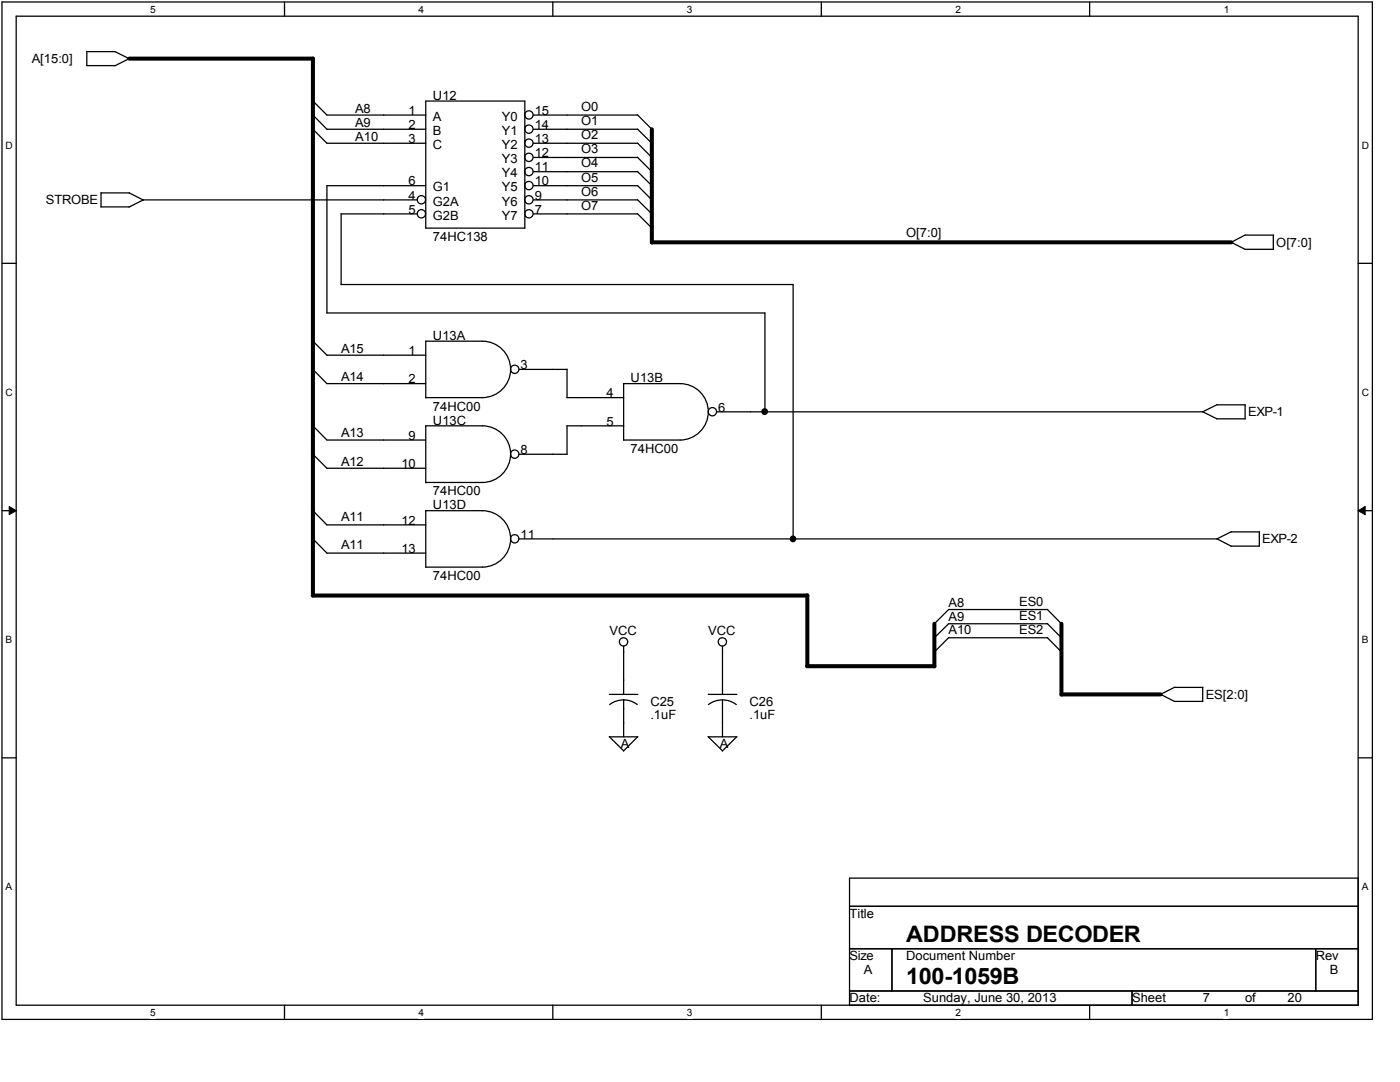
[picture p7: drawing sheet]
<svg xmlns="http://www.w3.org/2000/svg" width="279mm" height="216mm" viewBox="0 0 279 216" stroke-linecap="round" stroke-linejoin="round" font-family="sans-serif">
<path d="M.4 .4h273.5v203h-273.5zM3.2 3.2h267.9v197.4h-267.9z" fill="none" stroke="#000" stroke-width=".25"/>
<g fill="#fff">
<path d="M30 .7h1.1v2.3h-1.1z"/>
<path d="M30 200.9h1.1v2.3h-1.1z"/>
</g>
<path d="M56.8 .4v2.8M56.8 200.6v2.8" fill="none" stroke="#000" stroke-width=".25"/>
<g fill="#fff">
<path d="M83.5 .7h1.1v2.3h-1.1z"/>
<path d="M83.5 200.9h1.1v2.3h-1.1z"/>
</g>
<path d="M110.3 .4v2.8M110.3 200.6v2.8" fill="none" stroke="#000" stroke-width=".25"/>
<g fill="#fff">
<path d="M137.1 .7h1.1v2.3h-1.1z"/>
<path d="M137.1 200.9h1.1v2.3h-1.1z"/>
</g>
<path d="M163.9 .4v2.8M163.9 200.6v2.8" fill="none" stroke="#000" stroke-width=".25"/>
<g fill="#fff">
<path d="M190.7 .7h1.1v2.3h-1.1z"/>
<path d="M190.7 200.9h1.1v2.3h-1.1z"/>
</g>
<path d="M217.5 .4v2.8M217.5 200.6v2.8" fill="none" stroke="#000" stroke-width=".25"/>
<g fill="#fff">
<path d="M244.2 .7h1.1v2.3h-1.1z"/>
<path d="M244.2 200.9h1.1v2.3h-1.1z"/>
<path d="M1.1 27.9h1.5v2.2h-1.5z"/>
<path d="M271.8 27.9h1.4v2.2h-1.4z"/>
<path d="M1.1 77.2h1.5v2.2h-1.5z"/>
<path d="M271.8 77.2h1.4v2.2h-1.4z"/>
</g>
<path d="M.4 52.5h2.8M271.1 52.5h2.8" fill="none" stroke="#000" stroke-width=".25"/>
<g fill="#fff">
<path d="M1.1 126.5h1.3v2.3h-1.3z"/>
<path d="M271.8 126.5h1.3v2.3h-1.3z"/>
</g>
<path d="M.4 101.9h2.8M271.1 101.9h2.8" fill="none" stroke="#000" stroke-width=".25"/>
<path d="M1.8 101.1l1.4 .8-1.4 .8zM271.1 101.9l1.3-.8v1.6z" fill="#000"/>
<path d="M1.8 101.1l1.4 .8-1.4 .8zM271.1 101.9l1.3-.8v1.6z" fill="none" stroke="#000" stroke-width=".2"/>
<g fill="#fff">
<path d="M1.1 175.9h1.3v2.2h-1.3z"/>
<path d="M271.8 175.9h1.3v2.2h-1.3z"/>
</g>
<g fill="none" stroke="#000" stroke-width=".25">
<path d="M17.3 13.1h5.7M23 10.3l2.8 1.4M23 10.3h-5.7v2.8M25.8 11.7l-2.9 1.4M25.8 38.5l2.8 1.4M25.8 38.5h-5.6v2.8M62.4 20.1l2.8 2.9h19.8M62.4 22.9l2.8 2.9h19.8M62.4 25.8l2.8 2.8h19.8M65.2 37.1h19.8M65.2 37v25.5M83.3 39.9h-54.7l-2.8 1.4"/>
<path d="M85 20.2h19.7v25.3h-19.7zM106.4 23h20.9M106.4 25.8h20.9M106.4 28.6h20.9M106.4 37.1h20.9M106.4 39.9h20.9M106.4 31.4h20.9M106.4 34.3h20.9M127.2 22.9l2.9 2.9M127.2 25.8l2.9 2.8M127.2 28.5l2.9 2.9M127.2 31.4l2.9 2.9"/>
<path d="M127.2 34.2l2.9 2.9M127.2 37l2.9 2.9M127.2 39.8l2.9 2.9M20.1 41.3h5.7M68 56.8h90.3v50.8M83.3 42.7h-15.2v14.1M106.4 42.7h20.9M127.2 42.6l2.9 2.9M245.7 48.3l2.7 1.5h5.7M248.5 46.9h5.7M248.5 46.9l-2.8 1.5M254.1 46.9v2.9"/>
<path d="M62.4 68l2.8 2.9h19.8M62.4 73.7l2.8 2.8h19.8M65.2 62.5h87.5v19.7M84.9 68.1h11.4a5.6 5.6 0 0 1 5.6 5.6 5.6 5.6 0 0 1-5.6 5.6h-11.3M85 68.1v11.3M103.6 73.7h9.6v5.6M113.1 79.3h11.4M124.4 76.5h11.3a5.6 5.6 0 0 1 5.7 5.7 5.6 5.6 0 0 1-5.7 5.6M124.5 76.5v11.3M62.4 84.9l2.8 2.9h19.8M62.4 90.6l2.8 2.8h19.8M84.9 85h11.4a5.6 5.6 0 0 1 5.6 5.7v-.1a5.7 5.7 0 0 1-5.6 5.7h-11.3v-11.3"/>
<path d="M103.6 90.6h9.6M113.1 85h11.4M113.2 85v5.7M124.5 87.8h11.3M143 82.2h97.1M240 82.1l2.9 1.5M242.8 83.6h5.7M242.9 80.8h5.6M242.9 80.7l-2.9 1.5M248.5 80.8v2.8M62.4 101.9l2.8 2.8h19.8M62.4 107.5l2.8 2.9h19.8"/>
<path d="M84.9 101.9h11.4a5.6 5.6 0 0 1 5.6 5.6 5.6 5.6 0 0 1-5.6 5.7h-11.3M85 101.9v11.3M242.8 107.5l2.9 1.5h5.6M245.7 106.1h5.7M245.7 106.1l-2.8 1.4h-139.3M251.3 106.1v2.9M121.6 138.6h5.7M124.5 139.7l1.4 .2 1.3 .7M124.5 139.7l-1.5 .2-1.3 .7M124.5 129v9.6M124.5 139.7v7.3M141.4 138.6h5.7"/>
<path d="M144.2 139.7l1.4 .2 1.3 .7M144.2 139.7l-1.5 .2-1.3 .7M144.2 129v9.6M144.2 139.7v7.3M209 121.6l2.8 2.9M209 124.4l2.8 2.9M209 127.2l2.8 2.9M209.1 121.6h-19.8l-2.9 2.9M209.1 124.5h-19.8l-2.9 2.8M209.1 127.3h-19.8l-2.9 2.8M231.6 138.5l2.8 1.5M234.4 140h5.6"/>
<path d="M234.4 137.2h5.7M234.4 137.1l-2.8 1.5M240 137.2v2.8M.4 151.2h2.8M121.6 147l2.9 2.8M121.6 147h5.7l-2.9 2.9M141.3 147l2.9 2.8M141.4 147h5.7M147 147l-2.9 2.9M271.1 151.2h2.8M169.5 175.2h101.6v25.4h-101.6zM169.5 180.8h101.6"/>
<path d="M169.5 189.3h101.6M169.5 197.7h101.6M178 189.3v8.4M225.9 197.7v2.9M262.6 189.3v8.4"/>
<circle cx="84.1" cy="39.9" r=".83"/>
<circle cx="105.6" cy="31.4" r=".83"/>
<circle cx="105.6" cy="25.8" r=".83"/>
<circle cx="105.6" cy="34.2" r=".83"/>
<circle cx="105.6" cy="39.9" r=".83"/>
<circle cx="105.6" cy="37" r=".83"/>
<circle cx="105.6" cy="28.6" r=".83"/>
<circle cx="105.6" cy="22.9" r=".83"/>
<circle cx="84.1" cy="42.7" r=".83"/>
<circle cx="105.6" cy="42.7" r=".83"/>
<circle cx="102.7" cy="73.7" r=".83"/>
<circle cx="102.7" cy="90.6" r=".83"/>
<circle cx="142.2" cy="82.1" r=".83"/>
<circle cx="152.6" cy="82.1" r=".56"/>
<circle cx="102.7" cy="107.5" r=".83"/>
<circle cx="158.2" cy="107.5" r=".55"/>
<circle cx="124.4" cy="128.1" r=".83"/>
<circle cx="144.2" cy="128.1" r=".83"/>
</g>
<path d="M25.8 11.7h36.7M62.5 11.7v107.1M130.1 25.8v22.6M130.1 48.4h115.6M62.4 118.8h98.7M161.1 118.8v14.1h25.4M186.5 124.5v8.5M211.8 138.6h19.8M211.8 124.5v14.1" fill="none" stroke="#000" stroke-width=".8"/>
<g fill="#000">
<circle cx="152.6" cy="82.1" r=".56"/>
<circle cx="158.2" cy="107.5" r=".55"/>
</g>
<g font-size="4.5">
<text x="180.8" y="187.9">ADDRESS DECODER</text>
<text x="180.8" y="196.3">100-1059B</text>
</g>
<g font-size="2.5">
<text x="6.3" y="12.6">A[15:0]</text>
<text x="70.9" y="22.4">A8</text>
<text x="81.5" y="22.9">1</text>
<text x="86.4" y="19.9">U12</text>
<text x="106.7" y="22.9">15</text>
<text x="116" y="22.2">O0</text>
<text x="70.9" y="25.2">A9</text>
<text x="70.9" y="28.1">A10</text>
<text x="81.5" y="25.8">2</text>
<text x="81.5" y="28.5">3</text>
<text x="86.4" y="24.1">A</text>
<text x="86.4" y="26.9">B</text>
<text x="86.4" y="29.7">C</text>
<text x="100.2" y="24.1">Y0</text>
<text x="100.2" y="26.9">Y1</text>
<text x="100.2" y="29.7">Y2</text>
<text x="106.7" y="25.8">14</text>
<text x="106.7" y="28.5">13</text>
<text x="116" y="25">O1</text>
<text x="116" y="27.8">O2</text>
<text x="100.2" y="32.6">Y3</text>
<text x="100.2" y="35.4">Y4</text>
<text x="106.7" y="31.4">12</text>
<text x="106.7" y="34.2">11</text>
<text x="116" y="30.6">O3</text>
<text x="116" y="33.4">O4</text>
<text x="9.2" y="40.8">STROBE</text>
<text x="81.5" y="37">6</text>
<text x="81.5" y="39.8">4</text>
<text x="86.4" y="38.2">G1</text>
<text x="86.4" y="41">G2A</text>
<text x="100.2" y="38.2">Y5</text>
<text x="100.2" y="41">Y6</text>
<text x="106.7" y="37">10</text>
<text x="106.7" y="39.8">9</text>
<text x="116" y="36.2">O5</text>
<text x="116" y="39.1">O6</text>
<text x="116" y="41.9">O7</text>
<text x="81.5" y="42.6">5</text>
<text x="86.4" y="43.8">G2B</text>
<text x="100.2" y="43.8">Y7</text>
<text x="106.7" y="42.6">7</text>
<text x="180.8" y="47.3">O[7:0]</text>
<text x="86.4" y="48.1">74HC138</text>
<text x="254.7" y="49.2">O[7:0]</text>
<text x="68.1" y="70.4">A15</text>
<text x="81.5" y="70.8">1</text>
<text x="86.4" y="67.8">U13A</text>
<text x="68.1" y="76">A14</text>
<text x="81.5" y="76.5">2</text>
<text x="103.9" y="73.7">3</text>
<text x="125.9" y="76.3">U13B</text>
<text x="86.4" y="81.9">74HC00</text>
<text x="121" y="79.3">4</text>
<text x="143.3" y="82.1">6</text>
<text x="249.1" y="83.1">EXP-1</text>
<text x="68.1" y="87.3">A13</text>
<text x="81.5" y="87.8">9</text>
<text x="86.4" y="84.7">U13C</text>
<text x="121" y="84.9">5</text>
<text x="68.1" y="92.9">A12</text>
<text x="80.1" y="93.4">10</text>
<text x="103.9" y="90.6">8</text>
<text x="125.9" y="90.4">74HC00</text>
<text x="86.4" y="98.8">74HC00</text>
<text x="86.4" y="101.6">U13D</text>
<text x="68.1" y="103.9">A11</text>
<text x="80.1" y="104.7">12</text>
<text x="103.9" y="107.5">11</text>
<text x="68.1" y="109.6">A11</text>
<text x="80.1" y="110.3">13</text>
<text x="251.9" y="108.4">EXP-2</text>
<text x="86.4" y="115.7">74HC00</text>
<text x="189.3" y="121.1">A8</text>
<text x="189.3" y="123.9">A9</text>
<text x="203.4" y="120.8">ES0</text>
<text x="203.4" y="123.7">ES1</text>
<text x="121.6" y="126.7">VCC</text>
<text x="141.4" y="126.7">VCC</text>
<text x="189.3" y="126.5">A10</text>
<text x="203.4" y="126.5">ES2</text>
<text x="129.8" y="140.8">C25</text>
<text x="129.8" y="143.4">.1uF</text>
<text x="149.6" y="140.8">C26</text>
<text x="149.6" y="143.4">.1uF</text>
<text x="240.6" y="139.4">ES[2:0]</text>
<text x="123.9" y="149.3">A</text>
<text x="143.6" y="149.3">A</text>
<text x="169.5" y="183.1">Title</text>
<text x="169.5" y="191.6">Size</text>
<text x="180.8" y="191.6">Document Number</text>
<text x="262.6" y="191.6">Rev</text>
<text x="172.4" y="194.4">A</text>
<text x="265.4" y="194.4">B</text>
<text x="169.5" y="200">Date:</text>
<text x="184.2" y="200">Sunday, June 30, 2013</text>
<text x="225.9" y="200">Sheet</text>
<text x="240" y="200">7</text>
<text x="248.5" y="200">of</text>
<text x="257" y="200">20</text>
</g>
<g font-size="2">
<text x="30" y="2.6">5</text>
<text x="83.5" y="2.6">4</text>
<text x="137.1" y="2.6">3</text>
<text x="190.7" y="2.6">2</text>
<text x="244.2" y="2.6">1</text>
<text x="1.1" y="29.7">D</text>
<text x="271.8" y="29.7">D</text>
<text x="1.1" y="79">C</text>
<text x="271.8" y="79">C</text>
<text x="1.1" y="128.4">B</text>
<text x="271.8" y="128.4">B</text>
<text x="1.1" y="177.7">A</text>
<text x="271.8" y="177.7">A</text>
<text x="30" y="202.7">5</text>
<text x="83.5" y="202.7">4</text>
<text x="137.1" y="202.7">3</text>
<text x="190.7" y="202.7">2</text>
<text x="244.2" y="202.7">1</text>
</g>
</svg>
